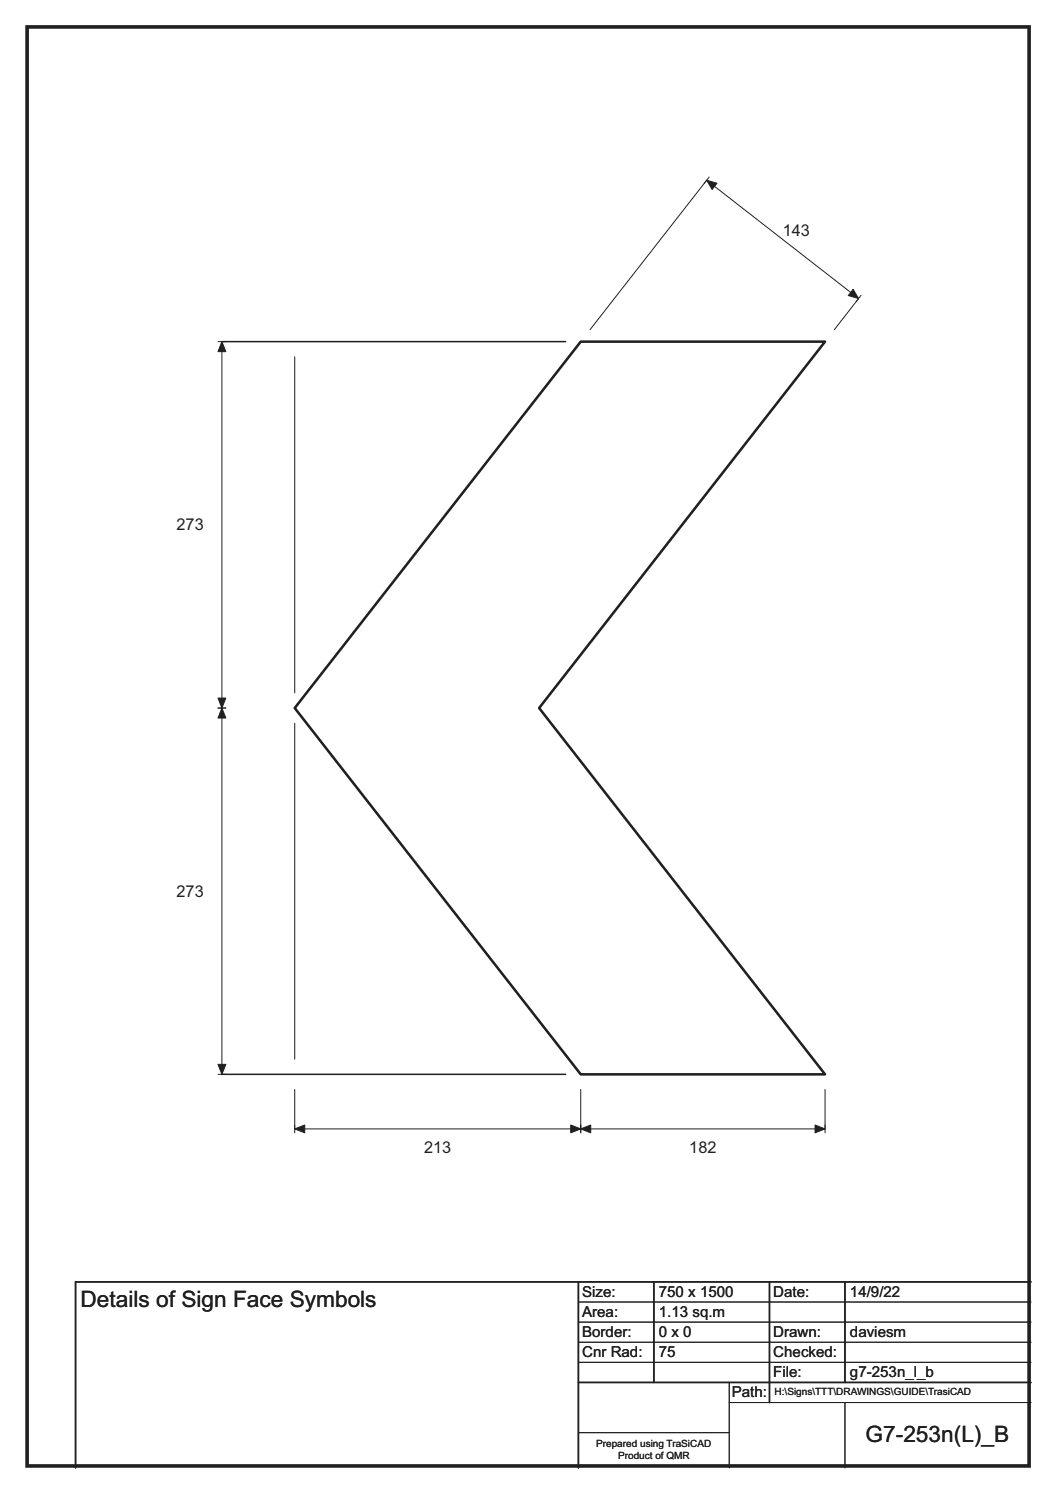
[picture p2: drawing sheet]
<svg xmlns="http://www.w3.org/2000/svg" width="210mm" height="297mm" viewBox="0 0 210 297" stroke-linecap="round" stroke-linejoin="round" font-family="sans-serif">
<path d="M44.1 68h68.4M44.1 213.7h68.4M115 255v37M130 255v20M153 255v24M168 255v20M205 255h-190v37M115 275h90" fill="none" stroke="#231f20" stroke-width=".3"/>
<g fill="none" stroke="#231f20" stroke-width=".2">
<path d="M141 35.2l-1 1.3M171.2 58.8l-1 1.2M43.3 68h1.6M44.1 68v145.7M58.6 71v66.9M117.3 65.6l23.2-29.7 30.2 23.5-4.8 6.2M43.3 140.9h1.6M58.6 143.9v66.8M43.3 213.7h1.6M58.6 216.8v8.6M115.5 216.8v8.6M164.1 216.8v8.6"/>
<path d="M164.1 224.6h-105.5M115 259h90M115 263h90M115 267h90M115 271h90M145 279h60M145 275v17M168 279v13M115 285h30"/>
</g>
<g fill="#231f20" stroke="#231f20" stroke-width=".2">
<path d="M44.1 68l.8 2h-1.6z" fill-rule="evenodd"/>
<path d="M43.3 138.9h1.6l-.8 2z" fill-rule="evenodd"/>
<path d="M44.1 140.9l.8 2h-1.6z" fill-rule="evenodd"/>
<path d="M43.3 211.8h1.6l-.8 1.9z" fill-rule="evenodd"/>
<path d="M162.1 223.8l2 .8-2 .8z" fill-rule="evenodd"/>
<path d="M115.5 224.6l2-.8v1.6z" fill-rule="evenodd"/>
<path d="M113.5 223.8l2 .8-2 .8z" fill-rule="evenodd"/>
<path d="M58.6 224.6l2-.8v1.6z" fill-rule="evenodd"/>
<path d="M140.5 35.9l2.1 .6-1 1.2z" fill-rule="evenodd"/>
<path d="M169.6 57.6l1.1 1.8-2-.6z" fill-rule="evenodd"/>
</g>
<path d="M115.5 68h48.6l-56.9 72.9 56.9 72.8h-48.6l-56.9-72.8z" fill="none" stroke="#231f20" stroke-width=".51"/>
<path d="M5.4 5.4h199.2v286.3h-199.2z" fill="none" stroke="#231f20" stroke-width=".72"/>
<g font-size="4.5" fill="#231f20">
<text x="16" y="260.1">Details of Sign Face Symbols</text>
<text x="172.1" y="286.9">G7-253n(L)_B</text>
</g>
<g font-size="3.2" fill="#231f20">
<text x="155.6" y="46.9">143</text>
<text x="35.1" y="105.5">273</text>
<text x="35.1" y="178.4">273</text>
<text x="84.3" y="229.3">213</text>
<text x="137.1" y="229.3">182</text>
</g>
<g font-size="3" fill="#231f20">
<text x="115.7" y="258">Size:</text>
<text x="131" y="258">750 x 1500</text>
<text x="153.8" y="258">Date:</text>
<text x="169" y="258">14/9/22</text>
<text x="115.8" y="262">Area:</text>
<text x="131" y="262">1.13 sq.m</text>
<text x="115.8" y="266">Border:</text>
<text x="115.8" y="270">Cnr Rad:</text>
<text x="131" y="266">0 x 0</text>
<text x="131" y="270">75</text>
<text x="153.8" y="266">Drawn:</text>
<text x="153.8" y="270">Checked:</text>
<text x="169" y="266">daviesm</text>
<text x="153.8" y="274">File:</text>
<text x="169" y="274">g7-253n_l_b</text>
<text x="145.5" y="278">Path:</text>
</g>
<g font-size="2" fill="#231f20">
<text x="154" y="277.6">H:\Signs\TTT\DRAWINGS\GUIDE\TrasiCAD</text>
<text x="118.5" y="287.8">Prepared using TraSiCAD</text>
<text x="122.9" y="290.2">Product of QMR</text>
</g>
</svg>
